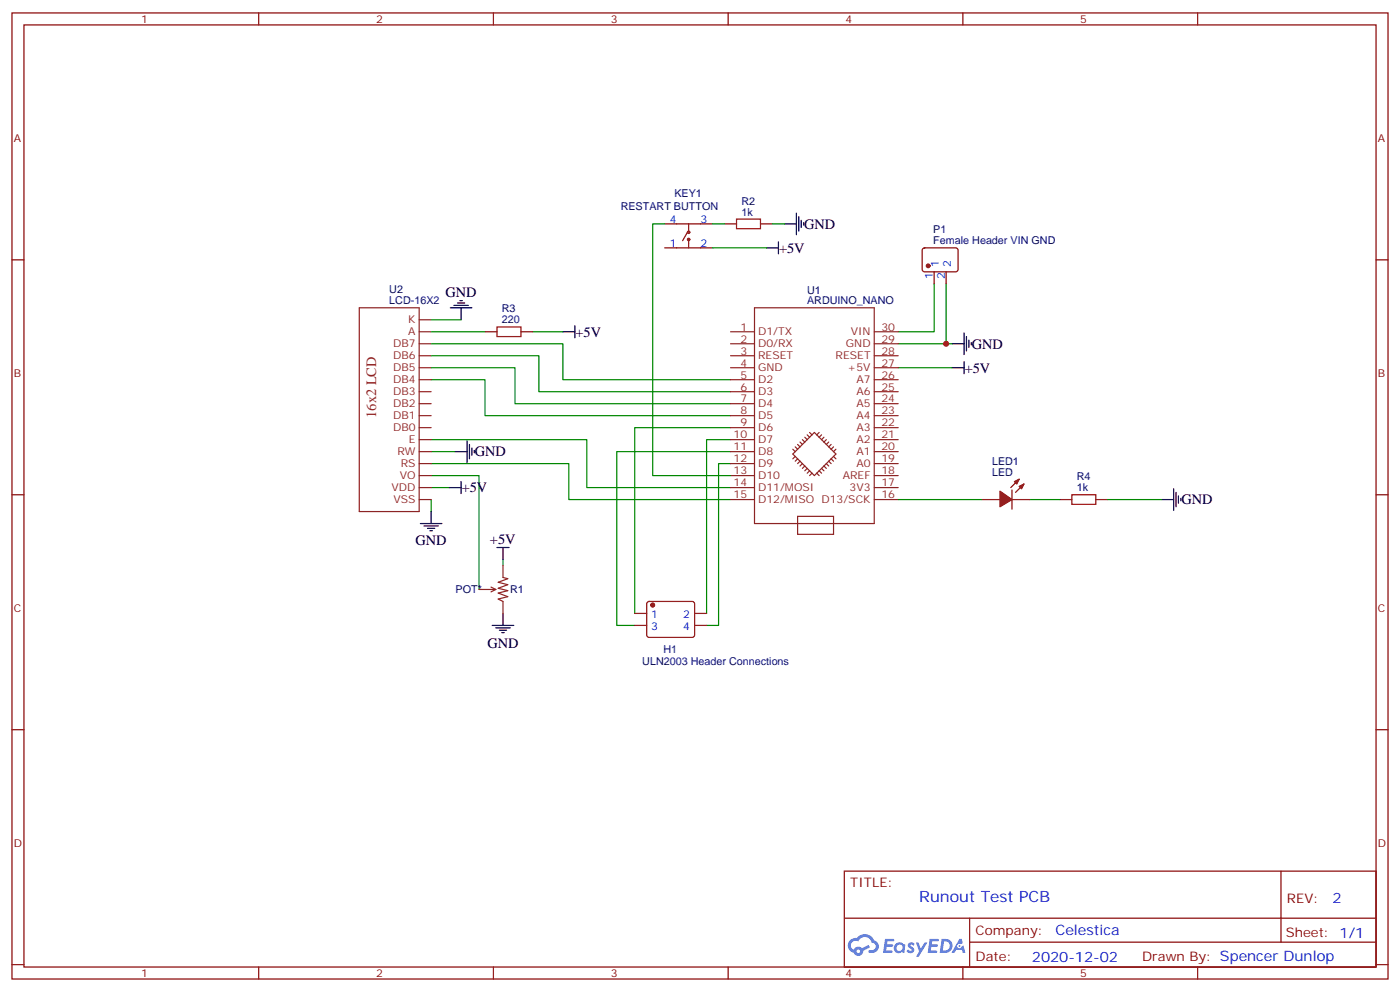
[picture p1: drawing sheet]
<svg xmlns="http://www.w3.org/2000/svg" width="412mm" height="292mm" viewBox="0 0 412 292" stroke-linecap="round" stroke-linejoin="round" font-family="sans-serif">
<g fill="none" stroke="#870000" stroke-width=".35">
<path d="M3.5 3.8h405.4v284.3h-405.4zM7.1 7.3h398.2v277.3h-398.2zM76.2 3.8v3.5M145.3 3.8v3.5M214.5 3.8v3.5M283.6 3.8v3.5M352.8 3.8v3.5M3.5 76.5h3.6M405.3 76.5h3.6M3.5 145.6h3.6M405.3 145.6h3.6M3.5 214.8h3.6"/>
<path d="M405.3 214.8h3.6M248.7 256.4h156.6v28.2h-156.6zM377.3 256.4v20.9M248.7 270.2h156.5M285.6 277.3h119.6M285.6 270.2v14.2M3.5 283.9h3.6M76.2 284.6v3.5M145.3 284.6v3.5M214.5 284.6v3.5M283.6 284.6v3.5M352.8 284.6v3.5"/>
<path d="M405.3 283.9h3.6"/>
</g>
<g fill="#5487ff">
<path d="M267.7 277.6a1.22 1.22 0 0 1 1.7 .2l-.4 .6a.47 .47 0 0 0-.3-.4 .47 .47 0 0 0-.5 .2l.1 .2a1.14 1.14 0 0 1 .8 1.8 1.14 1.14 0 0 1-1.9 0l-.2-.2 .5-.6 .7 .5a.29 .29 0 0 0 .3-.3 .29 .29 0 0 0-.2-.3 1.04 1.04 0 0 1-.6-1.7z"/>
<path d="M260.7 276.3h2.4l.3 .2-.2 .5-1.8 .1-.1 .8h1.5l.3 .4-.3 .4h-1.6l-.2 1.1h1.7l.2 .3-.2 .3-2.6 .1z"/>
<path d="M273.8 276.3h2.4l.3 .2-.1 .5-1.8 .1-.2 .8h1.6l.3 .4-.4 .4h-1.6l-.1 1.1h1.7l.2 .3-.2 .3-2.6 .1z"/>
<path d="M282.6 276.3h.7l.3 1.3-.6 .3a.69 .69 0 0 0-1 .3 .69 .69 0 0 0 .4 .9 .69 .69 0 0 0 .9-.6l.5-.2 .6 2.2h-.8l-.2-.9h-1.8l-.5 .9h-.8z"/>
<path d="M269.8 277.4h.8l.6 1.8 1.1-1.8h.9l-2.6 4.2h-.8l.9-1.5z"/>
<path d="M277.4 276.3l-.6 4.2h1.3a2.11 2.11 0 0 0 2.5-2.1 2.11 2.11 0 0 0-2.5-2.1zM278.1 277.1a1.39 1.39 0 0 1 1.7 1.4 1.39 1.39 0 0 1-1.8 1.3h-.3z"/>
<path d="M263.7 277.9a1.54 1.54 0 0 0-.1 2.2 1.54 1.54 0 0 0 2.2 .1l.6 .3 .3-2.3-.2-.3h-.4a1.49 1.49 0 0 0-2.4 0zM264 278.9a.94 .94 0 0 1 1.8 0 .94 .94 0 0 1-1.8 0z"/>
<path d="M250.4 276.7a2.18 2.18 0 0 0 1.1 3.7 1.44 1.44 0 0 0 1.6 .9 1.44 1.44 0 0 0 1.2-1.4l2-1.1-.5-.7-1.9 1a1.47 1.47 0 0 0-2.4 .4 1.39 1.39 0 0 1-.7-1.9 1.39 1.39 0 0 1 2-.5 2.12 2.12 0 0 1 2.2-1.3 2.12 2.12 0 0 1 1.9 1.7 1.14 1.14 0 0 1 1.1 1.4 1.14 1.14 0 0 1-1.7 .7 .43 .43 0 0 0-.5 .4 .43 .43 0 0 0 .4 .5 1.98 1.98 0 0 0 2.5-1.2 1.98 1.98 0 0 0-1.2-2.6 3.1 3.1 0 0 0-5.3-.6l-.9 .1zM252.3 280a.55 .55 0 0 1 1.1 0 .55 .55 0 0 1-1.1 0z"/>
<circle cx="282.6" cy="278.4" r=".26"/>
</g>
<g fill="none" stroke="#008700" stroke-width=".35">
<path d="M195.8 65.9h-3.5v74.1h22.9M209.9 65.9h3.5M209.9 73h15.9M227.5 65.9h3.6M127 94.1h8.8M127 97.6h15.9M157 97.6h8.8M275.2 83.5v14.1h-10.6M278.7 83.5v17.7M127 101.2h38.8v10.6h49.4M127 104.7h31.7v10.6h56.5M127 108.2h24.7v10.6h63.5"/>
<path d="M127 111.8h15.9v10.5h72.3M264.6 108.2h15.9M264.6 101.2h15.9M127 129.4h45.9v14.1h42.3M127 136.5h40.6v10.5h47.6M127 140h14.1v33.5M127 132.9h7.1M215.2 136.5h-3.5v47.6h-3.6M215.2 132.9h-33.5v51.2h5.3M215.2 129.4h-7.1v51.2M215.2 125.9h-28.2v54.7M127 143.5h5.3"/>
<path d="M127 147v3.6M264.6 147h24.7M303.4 147h8.8M326.3 147h15.9M148.2 164.7v1.7"/>
</g>
<g fill="none" stroke="#870000" stroke-width=".35">
<path d="M195.8 65.9h14.1M195.8 73h14.1M202.5 68.4l-1.4 2.4M202.8 65.9v2.5M202.8 70.5v2.5M213.4 65.9h3.6M224 65.9h3.5M271.9 73.2l.4-.2h9.5l.4 .7v5.9l-.7 .4-9.4-.1-.5-.6v-5.6zM142.9 97.6h3.5M153.5 97.6h3.5M275.2 80v3.5M278.7 80v3.5"/>
<path d="M289.3 147h5.3M298.1 147h5.3M298.1 144.2v5.7M300.2 141l-2.5 2.5M301.6 142.5l-2.4 2.4M312.2 147h3.5M322.8 147h3.5M190.7 177.2l.5-.2h12.7l.5 .2 .2 .5-.1 9.5-.6 .4-13-.1-.4-.6v-9.2zM187 180.6h3.5M187 184.1h3.5M204.6 180.6h3.5M204.6 184.1h3.5"/>
<circle cx="202.8" cy="68.4" r=".35"/>
<circle cx="202.8" cy="70.5" r=".35"/>
</g>
<g fill="#870000" stroke="#870000" stroke-width=".35">
<path d="M300.2 143.2l1.4-.7-.7 1.4z"/>
<path d="M298.8 141.7l1.4-.7-.7 1.5z"/>
<path d="M294.6 144.6l3.5 2.4-3.5 2.2z"/>
<circle cx="273.4" cy="78.2" r=".53"/>
<circle cx="192.3" cy="178.1" r=".53"/>
</g>
<path d="M217 64.5h7v2.8h-7zM146.4 96.2h7.1v2.9h-7.1zM315.7 145.6h7.1v2.8h-7.1z" fill="none" stroke="#a10000" stroke-width=".35"/>
<g fill="none" stroke="#000" stroke-width=".35">
<path d="M225.8 73h3.5M229.3 71.2v3.5M231.1 65.9h3.5M234.6 62.7v6.4M235.3 63.8v4.2M236 64.8v2.2M236.7 65.5v.8M132.6 90.6h6.4M133.7 89.9h4.2M134.8 89.2h2.1M135.5 88.5h.7M135.8 90.6v3.5"/>
<path d="M165.8 97.6h3.5M169.3 95.9v3.5M284 98v6.4M284.7 99.1v4.2M280.5 108.2h3.5M280.5 101.2h3.5M284 106.5v3.5M285.4 100.1v2.1M286.1 100.8v.7M134.1 132.9h3.5M137.6 129.8v6.3M138.3 130.8v4.2"/>
<path d="M139 131.9v2.1M139.7 132.6v.7M123.8 154.1h6.4M124.9 154.8h4.2M125.9 155.5h2.2M126.6 156.2h.8M127 150.6v3.5M132.3 143.5h3.5M135.8 141.7v3.6M342.2 147h3.5M345.7 143.9v6.3M346.4 144.9v4.3"/>
<path d="M347.1 146v2.1M347.8 146.7v.7M146.4 161.1h3.5M148.2 161.1v3.6M145 184.1h6.3M146 184.8h4.3M147.1 185.5h2.1M147.8 186.2h.7M148.2 180.6v3.5"/>
</g>
<g fill="none" stroke="#8c2424" stroke-width=".35">
<path d="M105.8 90.6h17.7v60h-17.7zM123.5 97.6h3.5M123.5 94.1h3.5M215.2 97.6h7M222.2 90.6h35.3v63.5h-35.3zM257.5 97.6h7.1M123.5 118.8h3.5M123.5 115.3h3.5M123.5 111.8h3.5M123.5 108.2h3.5M123.5 104.7h3.5M123.5 101.2h3.5"/>
<path d="M215.2 118.8h7M215.2 115.3h7M215.2 111.8h7M215.2 108.2h7M215.2 104.7h7M215.2 101.2h7M257.5 118.8h7.1M257.5 115.3h7.1M257.5 111.8h7.1M257.5 108.2h7.1M257.5 104.7h7.1M257.5 101.2h7.1"/>
<path d="M123.5 125.9h3.5M123.5 122.3h3.5M123.5 129.4h3.5M123.5 132.9h3.5M123.5 136.5h3.5M123.5 140h3.5M215.2 125.9h7M215.2 122.3h7M215.2 129.4h7M215.2 132.9h7M215.2 136.5h7M215.2 140h7"/>
<path d="M233.5 133.6l6.4-6.3 6.3 6.3-6.3 6.4zM233.5 132.2l.7 .7M234.2 131.5l.7 .7M234.2 134.3l-.7 .7M234.9 130.8l.8 .7M234.9 135l-.7 .7M235.7 135.7l-.8 .8M235.7 130.1l.7 .7M236.4 129.4l.7 .7M236.4 136.5l-.7 .7M237.1 137.2l-.7 .7M237.1 128.7l.7 .7"/>
<path d="M237.8 128l.7 .7M237.8 137.9l-.7 .7M238.5 127.3l.7 .7M238.5 138.6l-.7 .7M239.2 139.3l-.7 .7M240.6 139.3l.7 .7M241.3 138.6l.7 .7M241.3 127.3l-.7 .7M242 137.9l.7 .7M242 128l-.7 .7M242.7 137.2l.7 .7M242.7 128.7l-.7 .7"/>
<path d="M243.4 136.5l.7 .7M243.4 129.4l-.7 .7M244.1 135.7l.7 .8M244.1 130.1l-.7 .7M244.8 135l.7 .7M244.8 130.8l-.7 .7M245.5 134.3l.7 .7M245.5 131.5l-.7 .7M246.2 132.2l-.7 .7M257.5 125.9h7.1M257.5 122.3h7.1M257.5 129.4h7.1"/>
<path d="M257.5 132.9h7.1M257.5 136.5h7.1M257.5 140h7.1M123.5 143.5h3.5M123.5 147h3.5M215.2 143.5h7M215.2 147h7M234.9 152h10.6v5.3h-10.6zM257.5 143.5h7.1M257.5 147h7.1M141.1 173.5h4.9M144.6 172.8l1.4 .7"/>
<path d="M146 173.5l-1.4 .7M148.2 166.4v3.6l1.4 .3-2.8 1.1 2.8 .7-2.8 1 2.8 .7-2.8 .8 2.8 1-2.8 .7 1.4 .7v3.6"/>
</g>
<circle cx="278.7" cy="101.2" r=".88" fill="#c00"/>
<text font-size="4.6" fill="#00f" x="270.8" y="265.4">Runout Test PCB</text>
<g font-size="4.2">
<text x="236.9" y="67.3">GND</text>
<text x="229.5" y="74.3">+5V</text>
<text x="131.2" y="87.4">GND</text>
<text x="169.5" y="99.1">+5V</text>
<text x="286.3" y="102.6">GND</text>
<text x="284.2" y="109.6">+5V</text>
<text x="139.9" y="134.3">GND</text>
<text x="136" y="144.9">+5V</text>
<text x="348" y="148.4">GND</text>
<text x="122.4" y="160.3">GND</text>
<text x="144.3" y="160.1">+5V</text>
<text x="143.6" y="190.8">GND</text>
</g>
<text font-size="4.2" fill="#8d2323" x="110.8" y="123" transform="rotate(-90 110.8 123)">16x2 LCD</text>
<g font-size="4.2" fill="#00f">
<text x="392.5" y="265.7">2</text>
<text x="310.9" y="275.2">Celestica</text>
<text x="304" y="283">2020-12-02</text>
</g>
<g font-size="3.9" fill="#800">
<text x="250.5" y="261">TITLE:</text>
<text x="379.1" y="265.7">REV:</text>
<text x="287.4" y="275.2">Company:</text>
<text x="378.7" y="275.8">Sheet: 1/1</text>
<text x="287.4" y="282.9">Date:</text>
<text x="336.4" y="282.9">Drawn By: Spencer Dunlop</text>
</g>
<g font-size="3.2" fill="#800">
<text x="41.6" y="6.8">1</text>
<text x="110.8" y="6.8">2</text>
<text x="179.9" y="6.8">3</text>
<text x="249.1" y="6.8">4</text>
<text x="318.2" y="6.8">5</text>
<text x="4.1" y="41.9">A</text>
<text x="405.9" y="41.9">A</text>
<text x="4.1" y="111.1">B</text>
<text x="405.9" y="111.1">B</text>
<text x="4.1" y="180.2">C</text>
<text x="405.9" y="180.2">C</text>
<text x="4.1" y="249.3">D</text>
<text x="405.9" y="249.3">D</text>
<text x="41.6" y="287.6">1</text>
<text x="110.8" y="287.6">2</text>
<text x="179.9" y="287.6">3</text>
<text x="249.1" y="287.6">4</text>
<text x="318.2" y="287.6">5</text>
</g>
<g font-size="3.2" fill="#000080">
<text x="198.6" y="58">KEY1</text>
<text x="182.8" y="61.7">RESTART BUTTON</text>
<text x="218.4" y="63.4">1k</text>
<text x="218.4" y="60.2">R2</text>
<text x="274.9" y="71.9">Female Header VIN GND</text>
<text x="274.9" y="68.7">P1</text>
<text x="114.7" y="89.5">LCD-16X2</text>
<text x="114.7" y="86.4">U2</text>
<text x="237.8" y="89.5">ARDUINO_NANO</text>
<text x="237.8" y="86.6">U1</text>
<text x="147.8" y="95.2">220</text>
<text x="147.8" y="91.9">R3</text>
<text x="292.2" y="136.8">LED1</text>
<text x="292.2" y="140">LED</text>
<text x="317.2" y="141.3">R4</text>
<text x="317.2" y="144.6">1k</text>
<text x="134.2" y="174.6">POT*</text>
<text x="150.3" y="174.6">R1</text>
<text x="189.2" y="195.7">ULN2003 Header Connections</text>
<text x="195.4" y="192.3">H1</text>
</g>
<g font-size="3.2" fill="#00f">
<text x="197.3" y="65.5">4</text>
<text x="206.4" y="65.5">3</text>
<text x="197.3" y="72.6">1</text>
<text x="206.4" y="72.6">2</text>
<text x="274.8" y="82.2" transform="rotate(-90 274.8 82.2)">1</text>
<text x="276.6" y="78.7" transform="rotate(-90 276.6 78.7)">1</text>
<text x="278.3" y="82.2" transform="rotate(-90 278.3 82.2)">2</text>
<text x="280.1" y="78.7" transform="rotate(-90 280.1 78.7)">2</text>
<text x="191.8" y="182">1</text>
<text x="191.8" y="185.5">3</text>
<text x="201.3" y="185.5">4</text>
<text x="201.3" y="182">2</text>
</g>
<g font-size="3.2" fill="#8d2323">
<text x="120.2" y="95.2">K</text>
<text x="120.2" y="98.7">A</text>
<text x="218.1" y="100.8">2</text>
<text x="218.1" y="97.3">1</text>
<text x="223.3" y="98.7">D1/TX</text>
<text x="250.6" y="98.7">VIN</text>
<text x="259.6" y="97.3">30</text>
<text x="259.6" y="100.8">29</text>
<text x="115.8" y="105.8">DB6</text>
<text x="115.8" y="102.2">DB7</text>
<text x="218.1" y="107.9">4</text>
<text x="218.1" y="104.4">3</text>
<text x="223.3" y="105.8">RESET</text>
<text x="223.3" y="102.2">D0/RX</text>
<text x="246.1" y="105.8">RESET</text>
<text x="249.2" y="102.2">GND</text>
<text x="259.6" y="104.4">28</text>
<text x="259.6" y="107.9">27</text>
<text x="115.8" y="112.8">DB4</text>
<text x="115.8" y="109.3">DB5</text>
<text x="218.1" y="111.4">5</text>
<text x="223.3" y="112.8">D2</text>
<text x="223.3" y="109.3">GND</text>
<text x="249.7" y="109.3">+5V</text>
<text x="252.3" y="112.8">A7</text>
<text x="259.6" y="111.4">26</text>
<text x="115.8" y="119.9">DB2</text>
<text x="115.8" y="116.3">DB3</text>
<text x="218.1" y="118.5">7</text>
<text x="218.1" y="114.9">6</text>
<text x="223.3" y="119.9">D4</text>
<text x="223.3" y="116.3">D3</text>
<text x="252.3" y="116.3">A6</text>
<text x="252.3" y="119.9">A5</text>
<text x="259.6" y="114.9">25</text>
<text x="259.6" y="118.5">24</text>
<text x="115.8" y="123.4">DB1</text>
<text x="218.1" y="125.5">9</text>
<text x="218.1" y="122">8</text>
<text x="223.3" y="123.4">D5</text>
<text x="252.3" y="123.4">A4</text>
<text x="259.6" y="122">23</text>
<text x="259.6" y="125.5">22</text>
<text x="115.8" y="126.9">DB0</text>
<text x="120.4" y="130.5">E</text>
<text x="216.1" y="129">10</text>
<text x="223.3" y="130.5">D7</text>
<text x="223.3" y="126.9">D6</text>
<text x="252.3" y="126.9">A3</text>
<text x="252.3" y="130.5">A2</text>
<text x="259.6" y="129">21</text>
<text x="117.1" y="134">RW</text>
<text x="118" y="137.5">RS</text>
<text x="216.1" y="136.1">12</text>
<text x="216.1" y="132.6">11</text>
<text x="223.3" y="137.5">D9</text>
<text x="223.3" y="134">D8</text>
<text x="252.3" y="134">A1</text>
<text x="252.3" y="137.5">A0</text>
<text x="259.6" y="132.6">20</text>
<text x="259.6" y="136.1">19</text>
<text x="117.7" y="141">VO</text>
<text x="216.1" y="143.2">14</text>
<text x="216.1" y="139.6">13</text>
<text x="223.3" y="141">D10</text>
<text x="248.3" y="141">AREF</text>
<text x="259.6" y="139.6">18</text>
<text x="259.6" y="143.2">17</text>
<text x="115.4" y="144.6">VDD</text>
<text x="115.9" y="148.1">VSS</text>
<text x="216.1" y="146.7">15</text>
<text x="223.3" y="144.6">D11/MOSI</text>
<text x="223.3" y="148.1">D12/MISO D13/SCK</text>
<text x="250.3" y="144.6">3V3</text>
<text x="259.6" y="146.7">16</text>
</g>
</svg>
